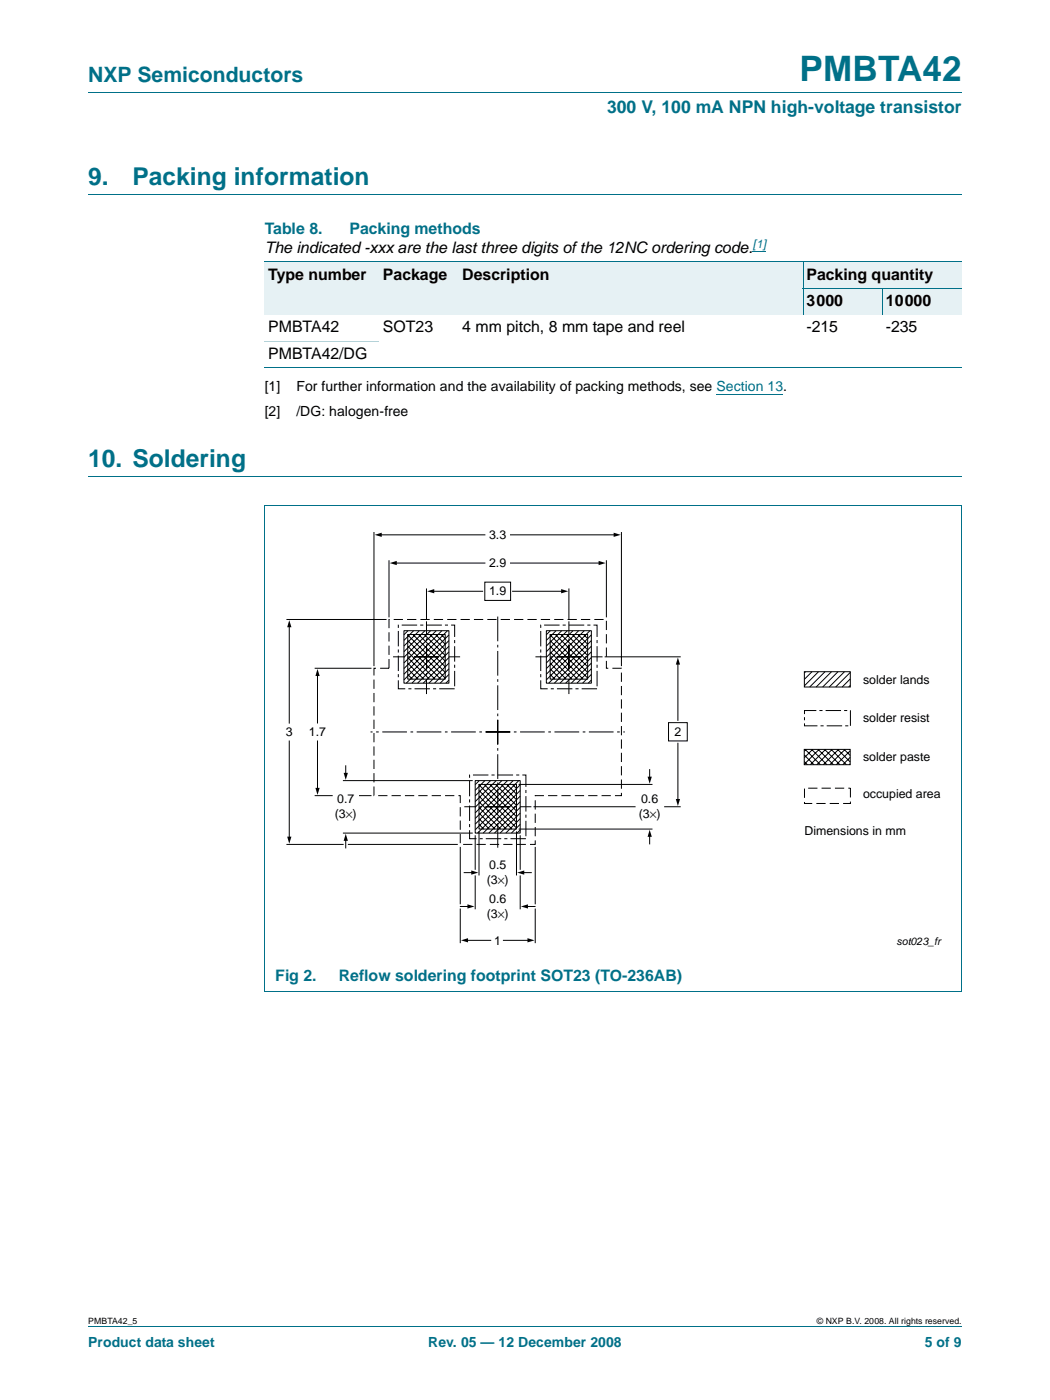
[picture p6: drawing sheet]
<svg xmlns="http://www.w3.org/2000/svg" width="210mm" height="280mm" viewBox="0 0 210 280" stroke-linecap="round" stroke-linejoin="round" font-family="sans-serif">
<path d="M17.6 18.5h174.7M17.6 39h174.7M17.6 95.4h174.7M17.6 265.5h174.7" fill="none" stroke="#007088" stroke-width=".2"/>
<path d="M150.5 50.4h2.6M143.3 79h13.3" fill="none" stroke="#00f" stroke-width=".2"/>
<g fill="#e6f1f4">
<path d="M52.9 52.4h22.9v10.6h-22.9z"/>
<path d="M75.8 52.4h15.9v10.6h-15.9z"/>
<path d="M91.7 52.4h68.8v10.6h-68.8z"/>
<path d="M160.5 52.4h31.8v5.3h-31.8z"/>
<path d="M160.5 57.7h15.9v5.3h-15.9z"/>
<path d="M176.4 57.7h15.9v5.3h-15.9z"/>
</g>
<path d="M52.9 52.4h139.4M160.5 57.7h31.8M160.5 52.4v10.6M176.4 57.7v5.3M52.9 73.6h139.4M52.9 101.1h139.4M52.9 101.1v97.3M192.3 101.1v97.3M52.9 198.5h139.4" fill="none" stroke="#007088" stroke-width=".2"/>
<path d="M52.9 68.3h22.9" fill="none" stroke="#b3d4db" stroke-width=".2"/>
<g fill="none" stroke="#000" stroke-width=".2">
<path d="M74.8 106.4v26.9M76 107h20.9M77.8 112.1v11.4M79 112.7h17.9M85.3 117.7v6.2M86.5 118.3h10M96.9 116.5h5.2v3.6h-5.2zM102.1 112.7h17.9M102.1 107h20.9M102.5 118.3h10M113.7 117.7v6.2M121.2 112.1v11.4"/>
<path d="M124.2 106.4v26.9M57.3 123.9h20M57.8 125.2v19.5M62.9 133.7h11.4M63.5 135v9.7M80.7 126.2h9v10.5h-9zM81.4 127l7.6 7.5M81.5 126.9h7.5v9h-7.5zM81.5 128.2l7.5 7.5M81.5 129.3l6.6 6.6M81.5 130.4l5.5 5.5M81.5 131.6l4.3 4.3"/>
<path d="M81.5 132.7l3.2 3.2M81.5 133.8l2.1 2.1M81.5 134.9l.9 1M81.6 126.2l-.9 .8M82.5 127l6.5 6.4M82.7 126.2l-2 1.9M83.7 127l5.3 5.3M83.8 126.2l-3.1 3.1M84.8 127l4.2 4.1M84.9 126.2l-4.2 4.2M85.9 127l3.1 3M86.1 126.2l-5.4 5.3"/>
<path d="M87.1 127l1.9 1.9M87.2 126.2l-6.5 6.4M88.2 126.9l.8 .9M88.3 126.2l-7.6 7.6M89.5 126.2l-8.8 8.7M89.7 127l-9 9M89.7 128.2l-8.5 8.5M89.7 129.3l-7.3 7.4M89.7 130.4l-6.2 6.3M89.7 131.6l-5.1 5.1M89.7 132.7l-4 4M89.7 133.8l-2.8 2.9"/>
<path d="M89.7 134.9l-1.7 1.8M89.7 136.1l-.6 .6M109.2 126.2h9v10.5h-9zM109.9 127l7.6 7.5M110 126.9h7.5v9h-7.5zM110 128.2l7.5 7.5M110 129.3l6.6 6.6M110 130.4l5.4 5.5M110 131.6l4.3 4.3M110 132.7l3.2 3.2M110 133.8l2 2.1M110 134.9l.9 1"/>
<path d="M110 126.2l-.8 .8M111 127l6.5 6.4M111.2 126.2l-2 1.9M112.1 127l5.4 5.3M112.3 126.2l-3.1 3.1M113.3 127l4.2 4.1M113.4 126.2l-4.2 4.2M114.4 127l3.1 3M114.5 126.2l-5.3 5.3M115.5 127l2 1.9M115.7 126.2l-6.5 6.4M116.7 126.9l.8 .9"/>
<path d="M116.8 126.2l-7.6 7.6M117.9 126.2l-8.7 8.7M118.2 127l-9 9M118.2 128.2l-8.5 8.5M118.2 129.3l-7.4 7.4M118.2 130.4l-6.3 6.3M118.2 131.6l-5.1 5.1M118.2 132.7l-4 4M118.2 133.8l-2.9 2.9M118.2 134.9l-1.7 1.8M118.2 136.1l-.6 .6M120.9 131.4h15.2"/>
<path d="M135.5 132.7v11.4M160.8 134.4h9.2v3.1h-9.2zM161 134.4l-.2 .2M162.3 134.4l-1.5 1.5M163.6 134.4l-2.8 2.8M164.9 134.4l-3 3.1M166.2 134.4l-3 3.1M167.5 134.4l-3 3.1M168.8 134.4l-3 3.1M170 137.1l-.3 .4M170 135.8l-1.6 1.7M170 134.5l-2.9 3"/>
<path d="M57.8 148.3v19.4M62.9 159.2h3.6M63.5 148.3v9.6M68.5 156.2h26M69.1 153.2v1.7M71.8 159.2h2.5M95 156.2h9v10.5h-9zM95.7 156.9l7.6 7.6M95.8 156.9h7.5v9h-7.5zM95.8 158.2l7.5 7.5M95.8 159.3l6.5 6.6M95.8 156.2l-.8 .8"/>
<path d="M96.8 156.9l6.5 6.5M96.9 156.2l-1.9 1.9M97.9 156.9l5.4 5.4M98.1 156.2l-3.1 3.1M99.1 156.9l4.2 4.2M99.2 156.2l-4.2 4.2M100.2 156.9l3.1 3.1M100.3 156.2l-5.3 5.3M101.3 156.9l2 2M101.5 156.2l-6.5 6.4M102.4 156.9l.9 .9M102.6 156.2l-7.6 7.6"/>
<path d="M103.7 156.9h26.7M103.7 156.2l-8.7 8.7M104 157l-9 9M104 158.2l-8.5 8.5M104 159.3l-7.4 7.4M129.9 154v1.7M133.6 144.6h3.8v3.6h-3.8zM135.5 148.7v11.4M160.8 149.9h9.2v3.1h-9.2zM160.8 151.1l1.9 1.9M160.8 152.4l.6 .6M161 149.9l3 3.1"/>
<path d="M161.1 149.9l-.3 .4M162.2 149.9l3.1 3.1M162.4 149.9l-1.6 1.7M163.5 149.9l3.1 3.1M163.7 149.9l-2.9 3M164.8 149.9l3.1 3.1M165 149.9l-3 3.1M166.1 149.9l3.1 3.1M166.3 149.9l-3 3.1M167.4 149.9l2.6 2.5M167.6 149.9l-3 3.1M168.7 149.9l1.3 1.3"/>
<path d="M168.9 149.9l-3 3.1M170 152.8l-.2 .2M170 151.5l-1.5 1.5M170 150.2l-2.8 2.8M57.3 168.9h11.4M68.6 166.7h25.9M69.1 168v1.6M69.5 168.9h22M92 169.4v11.5M92.8 174.6h1.7M95 167.1v6.9M95 175.2v6.7"/>
<path d="M95.8 160.4l5.4 5.5M95.8 161.6l4.3 4.3M95.8 162.7l3.2 3.2M95.8 163.8l2 2.1M95.8 164.9l.9 1M95.8 166.3v8.9M103.3 166.3v8.9M103.7 165.9h26.7M104 160.4l-6.3 6.3M104 161.5l-5.1 5.2M104 162.7l-4 4M104 163.8l-2.9 2.9"/>
<path d="M104 164.9l-1.8 1.8M104 166.1l-.6 .6M104 167.1v6.9M104 175.2v6.7M104.5 174.6h1.7M106.6 161.4h20.5M107 169.4v11.5M129.9 167.1v1.7M132.8 161.4h3.3M92 181.8v6.9M92 181.4h1.7M93.3 188.1h4.8"/>
<path d="M100.6 188.1h5.1M105.3 181.4h1.7M107 181.8v6.9"/>
</g>
<path d="M79.6 125.1h11.3v12.7h-11.3zM108.1 125.1h11.3v12.7h-11.3zM93.9 155.1h11.2v12.7h-11.2zM160.8 142.2h9.2v3h-9.2z" fill="none" stroke="#000" stroke-width=".2" stroke-dasharray="3.1 .6 .6 .6" stroke-linecap="butt"/>
<path d="M77.8 123.9h43.4v9.8h3v25.5h-17.2v9.7h-15v-9.7h-17.2v-25.5h3zM160.8 157.7h9.2v3.1h-9.2z" fill="none" stroke="#000" stroke-width=".2" stroke-dasharray="1.9 .8" stroke-linecap="butt"/>
<g fill="#000">
<path d="M74.9 107l1.4-.4v.8zM77.9 112.7l1.4-.5v.9zM85.4 118.3l1.4-.4v.8zM112.2 117.9l1.4 .4-1.4 .4zM119.7 112.2l1.4 .5-1.4 .4zM122.7 106.6l1.4 .4-1.4 .4zM57.8 124.1l.5 1.4h-.9zM63.5 133.8l.4 1.5h-.8zM135.5 131.6l.4 1.4h-.8zM63.1 157.6h.8l-.4 1.4zM68.7 154.6h.8l-.4 1.4zM129.5 155.4h.8l-.4 1.4z"/>
<path d="M135.1 159.9h.8l-.4 1.4zM57.4 167.4h.9l-.5 1.4zM69.1 166.8l.4 1.4h-.8zM94.2 174.2l1.4 .4-1.4 .4zM103.4 174.6l1.4-.4v.8zM129.9 166l.4 1.4h-.8zM93.4 180.9l1.5 .5-1.5 .4zM92.2 188.1l1.4-.4v.9zM105.4 187.7l1.5 .4-1.5 .5zM104.1 181.4l1.4-.5v.9z"/>
</g>
<g fill="none" stroke="#000" stroke-width=".2" stroke-dasharray="4.9 .7 .5 .7" stroke-linecap="butt">
<path d="M82.8 131.4h9.2M85.3 129v9.9M85.3 133.9v-9.6M87.8 131.4h-9.2M111.3 131.4h9.1M113.7 129v9.9M113.7 133.9v-9.6M116.2 131.4h-9.2M97.1 146.4h27.8M99.5 144v25.6M99.5 148.9v-25.6M102 146.4h-27.9"/>
<path d="M97.1 161.4h9.1M102 161.4h-9.2"/>
</g>
<text font-size="7" fill="#007088" x="159.9" y="16.2">PMBTA42</text>
<g font-size="4.9" fill="#007088">
<text x="17.6" y="37">9.</text>
<text x="26.5" y="37">Packing information</text>
<text x="17.6" y="93.4">10. Soldering</text>
</g>
<text font-size="4.2" fill="#007088" x="17.6" y="16.4">NXP Semiconductors</text>
<text font-size="3.5" fill="#007088" x="121.4" y="22.6">300 V, 100 mA NPN high-voltage transistor</text>
<g font-size="3.2" fill="#007088">
<text x="52.9" y="46.7">Table 8.</text>
<text x="69.8" y="46.7">Packing methods</text>
<text x="55" y="196.3">Fig 2.</text>
<text x="67.7" y="196.3">Reflow soldering footprint SOT23 (TO-236AB)</text>
</g>
<g font-size="3.2">
<text x="52.9" y="50.6">The indicated -xxx are the last three digits of the 12NC ordering code.</text>
<text x="53.6" y="55.9">Type number</text>
<text x="76.5" y="55.9">Package</text>
<text x="92.4" y="55.9">Description</text>
<text x="161.2" y="55.9">Packing quantity</text>
<text x="161.2" y="61.2">3000</text>
<text x="177.1" y="61.2">10000</text>
<text x="53.6" y="66.5">PMBTA42</text>
<text x="53.6" y="71.8">PMBTA42/DG</text>
<text x="76.5" y="66.5">SOT23</text>
<text x="92.4" y="66.5">4 mm pitch, 8 mm tape and reel</text>
<text x="161.2" y="66.5">-215</text>
<text x="177.1" y="66.5">-235</text>
</g>
<g font-size="2.8">
<text x="52.9" y="83.2">[2]</text>
<text x="52.9" y="78.3">[1]</text>
<text x="59.3" y="83.2">/DG: halogen-free</text>
<text x="59.3" y="78.3">For further information and the availability of packing methods, see Section 13.</text>
</g>
<g font-size="2.8" fill="#007088">
<text x="17.6" y="269.5">Product data sheet</text>
<text x="85.6" y="269.5">Rev. 05 — 12 December 2008</text>
<text x="184.9" y="269.5">5 of 9</text>
</g>
<g font-size="2.5">
<text x="97.8" y="107.9">3.3</text>
<text x="97.8" y="113.5">2.9</text>
<text x="97.8" y="119.1">1.9</text>
<text x="172.5" y="136.8">solder lands</text>
<text x="57.1" y="147.3">3</text>
<text x="61.8" y="147.3">1.7</text>
<text x="134.8" y="147.2">2</text>
<text x="172.5" y="144.4">solder resist</text>
<text x="172.5" y="152.2">solder paste</text>
<text x="67.4" y="160.7">0.7</text>
<text x="128.2" y="160.6">0.6</text>
<text x="172.5" y="159.6">occupied area</text>
<text x="66.9" y="163.7">(3×)</text>
<text x="127.7" y="163.6">(3×)</text>
<text x="160.8" y="167">Dimensions in mm</text>
<text x="97.8" y="173.9">0.5</text>
<text x="97.3" y="176.9">(3×)</text>
<text x="97.3" y="183.7">(3×)</text>
<text x="97.8" y="180.7">0.6</text>
<text x="98.8" y="189">1</text>
</g>
<text font-size="2.4" fill="#00f" x="150.5" y="49.7">[1]</text>
<text font-size="2.1" x="179.2" y="189.1">sot023_fr</text>
<g font-size="1.7">
<text x="17.6" y="264.9">PMBTA42_5</text>
<text x="163.3" y="264.9">© NXP B.V. 2008. All rights reserved.</text>
</g>
</svg>
